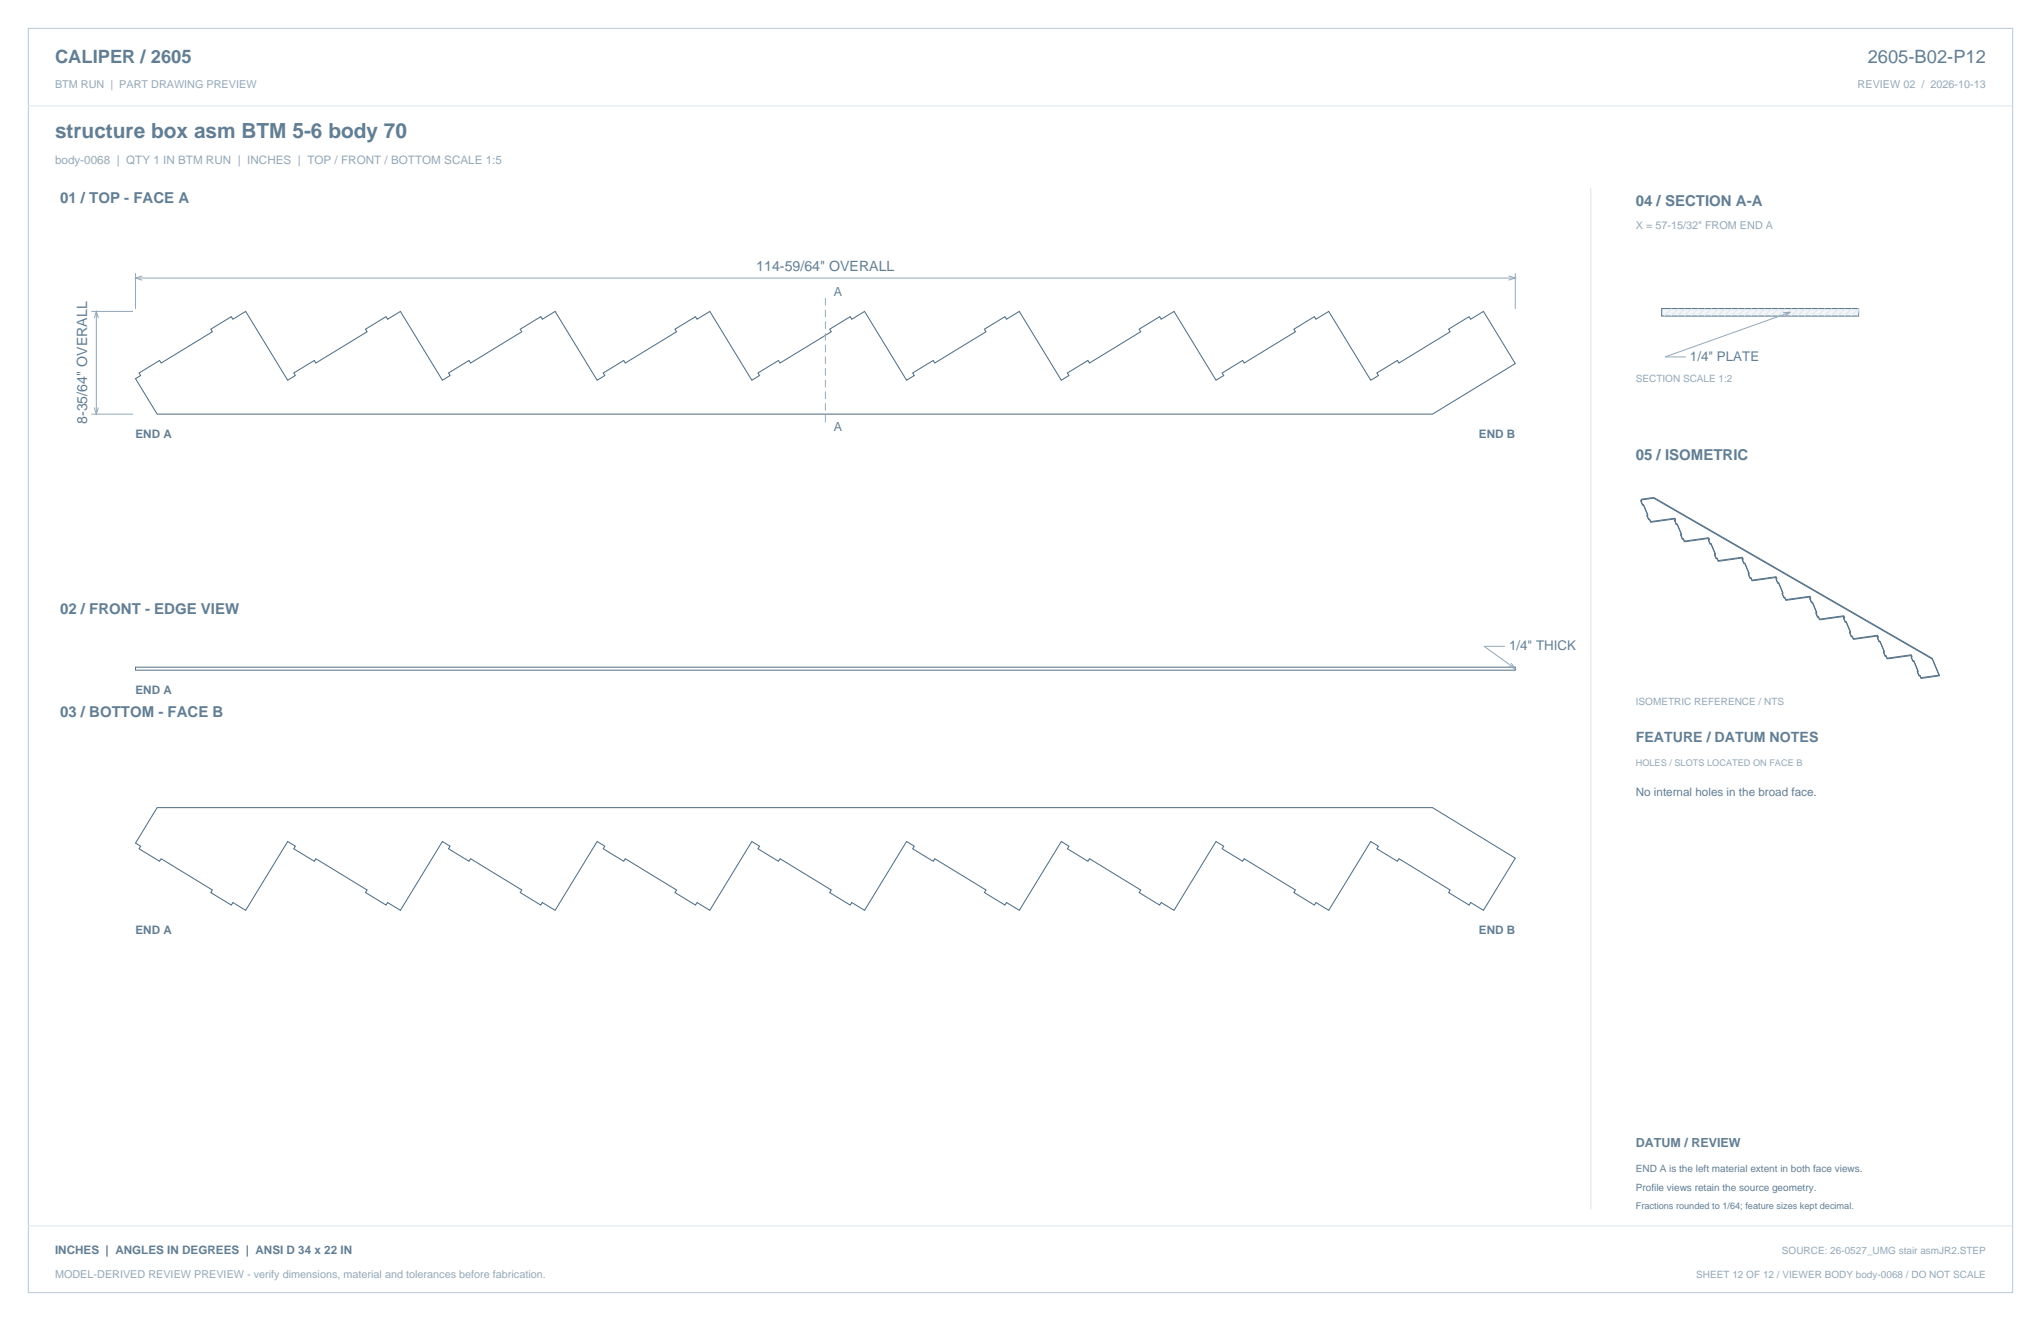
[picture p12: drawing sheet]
<svg xmlns="http://www.w3.org/2000/svg" width="864mm" height="559mm" viewBox="0 0 864 559" stroke-linecap="round" stroke-linejoin="round" font-family="sans-serif">
<path d="M12 12h839.6v534.8h-839.6z" fill="none" stroke="#b8cad8" stroke-width=".42"/>
<path d="M12 44.8h839.6M673.1 79.4v432.1" fill="none" stroke="#dbe5ed" stroke-width=".42"/>
<path d="M58.8 157.8l8.7-5.3 .7 1.1 21.7-13.3-.7-1 8.7-5.3 .6 1 5.5-3.3 17.7 29.1 3.3-1.9-.7-1.1 8.7-5.3 .6 1.1 21.7-13.3-.6-1 8.6-5.3 .7 1 5.4-3.3 17.8 29.1 3.2-1.9-.6-1.1 8.7-5.3 .6 1.1 21.7-13.3-.7-1 8.7-5.3 .7 1 5.4-3.3 17.8 29.1 3.2-1.9-.7-1.1 8.7-5.3 .7 1.1 21.7-13.3-.7-1 8.7-5.3 .6 1 5.5-3.3 17.7 29.1 3.3-1.9-.7-1.1 8.7-5.3 .6 1.1 21.7-13.3-.6-1 8.6-5.3 .7 1 5.4-3.3 17.8 29.1 3.2-1.9-.6-1.1 8.7-5.3 .6 1.1 21.7-13.3-.7-1 8.7-5.3 .7 1 5.4-3.3 17.8 29.1 3.2-1.9-.7-1.1 8.7-5.3 .7 1.1 21.7-13.3-.7-1 8.7-5.3 .6 1 5.5-3.3 17.7 29.1 3.3-1.9-.7-1.1 8.7-5.3 .7 1.1 21.6-13.3-.6-1 8.6-5.3 .7 1 5.4-3.3 17.8 29.1 3.2-1.9-.6-1.1 8.7-5.3 .6 1.1 21.7-13.3-.7-1 8.7-5.3 .7 1 5.4-3.3 13.5 22.1-35.1 21.4h-539.6l-9.2-15 2.2-1.3zM66.5 341.6h539.6l35.1 21.4-13.5 22.1-5.4-3.3-.7 1.1-8.7-5.3 .7-1.1-21.7-13.3-.6 1.1-8.7-5.3 .6-1-3.2-2-17.8 29.1-5.4-3.3-.7 1.1-8.6-5.3 .6-1.1-21.6-13.3-.7 1.1-8.7-5.3 .7-1-3.3-2-17.7 29.1-5.5-3.3-.6 1.1-8.7-5.3 .7-1.1-21.7-13.3-.7 1.1-8.7-5.3 .7-1-3.2-2-17.8 29.1-5.4-3.3-.7 1.1-8.7-5.3 .7-1.1-21.7-13.3-.6 1.1-8.7-5.3 .6-1-3.2-2-17.8 29.1-5.4-3.3-.7 1.1-8.6-5.3 .6-1.1-21.7-13.3-.6 1.1-8.7-5.3 .7-1-3.3-2-17.7 29.1-5.5-3.3-.6 1.1-8.7-5.3 .7-1.1-21.7-13.3-.7 1.1-8.7-5.3 .7-1-3.2-2-17.8 29.1-5.4-3.3-.7 1.1-8.7-5.3 .7-1.1-21.7-13.3-.6 1.1-8.7-5.3 .6-1-3.2-2-17.8 29.1-5.4-3.3-.7 1.1-8.6-5.3 .6-1.1-21.7-13.3-.6 1.1-8.7-5.3 .7-1-3.3-2-17.7 29.1-5.5-3.3-.6 1.1-8.7-5.3 .7-1.1-21.7-13.3-.7 1.1-8.7-5.3 .7-1-2.2-1.4z" fill="none" stroke="#536f85" stroke-width=".44"/>
<path d="M57.3 115.5v15.2M57.3 117.6h583.9M60.2 116.7l-2.9 .9 2.9 .9M638.3 116.7l2.9 .9-2.9 .9M641.2 115.5v15.2M38.6 131.7h17.7M39.9 134.6l.9-2.9 .8 2.9M40.8 131.7v43.5M38.6 175.2h17.7M39.9 172.4l.9 2.8 .8-2.8M636.8 273.4h-8.9l13.3 9.5M639.4 280.5l1.8 2.4-2.8-1" fill="none" stroke="#93a8b9" stroke-width=".42"/>
<path d="M349.2 126.1v54.4" fill="none" stroke="#93a8b9" stroke-width=".42" stroke-dasharray="3.2 1.8" stroke-linecap="butt"/>
<path d="M57.3 282.2h583.9v1.3h-583.9z" fill="none" stroke="#536f85" stroke-width=".42"/>
<path d="M703.1 130.5h83.3v3.2h-83.3z" fill-rule="evenodd" fill="#f2f6f9" stroke="#536f85" stroke-width=".42"/>
<g fill="none" stroke="#dbe5ed" stroke-width=".42">
<path d="M707.3 130.5l-3.1 3.2M710.2 130.5l-3.2 3.2M713 130.5l-3.2 3.2M715.8 130.5l-3.2 3.2M718.6 130.5l-3.1 3.2M721.4 130.5l-3.1 3.2M724.3 130.5l-3.2 3.2M727.1 130.5l-3.2 3.2M729.9 130.5l-3.2 3.2M732.7 130.5l-3.1 3.2M735.6 130.5l-3.2 3.2M738.4 130.5l-3.2 3.2"/>
<path d="M741.2 130.5l-3.2 3.2M744 130.5l-3.1 3.2M746.8 130.5l-3.1 3.2M749.7 130.5l-3.2 3.2M752.5 130.5l-3.2 3.2M755.3 130.5l-3.2 3.2M758.1 130.5l-3.1 3.2M761 130.5l-3.2 3.2M763.8 130.5l-3.2 3.2M766.6 130.5l-3.2 3.2M769.4 130.5l-3.1 3.2M772.2 130.5l-3.1 3.2"/>
<path d="M775.1 130.5l-3.2 3.2M777.9 130.5l-3.2 3.2M780.7 130.5l-3.2 3.2M783.5 130.5l-3.1 3.2M786.4 130.5l-3.2 3.2M786.4 130.5l-.4 3.2M12 518.6h839.6"/>
</g>
<path d="M754.5 132.2l2.9-.1-2.3 1.8M757.4 132.1l-52.9 18.9h8.8" fill="none" stroke="#93a8b9" stroke-width=".42"/>
<g fill="none" stroke="#536f85" stroke-width=".42">
<path d="M694.3 211.7l.7 1.7M694.3 212l.7 1.7M694.3 211.7v.3M694.5 211.2l.1 .4M694.5 211.5l.1 .4M694.5 211.2v.3M694.6 211.9l-.3 .1M694.6 211.6v.3M694.6 211.6l-.3 .1M695 213.4v.3M695.4 213.4h-.4M695.4 213.4l1.8 4.4"/>
<path d="M695.4 213.7h-.4M695.4 213.7l1.8 4.4M695.4 213.4v.3M696.8 217.8v.3M696.8 217.8l.8 1.8M696.8 218.1l.8 1.8M697.2 218.1h-.4M697.2 217.8h-.4M697.2 217.8v.3M697.6 219.6v.3M698 219.5l.4 1.1M698 219.9h-.4"/>
<path d="M698 219.5l-.4 .1M698 219.9l.4 1.1M698 219.5v.4M699.7 210.8l117.9 68M699.7 210.4l117.9 68.1M699.7 210.4l-5.2 .8M699.7 210.4v.4M699.7 210.8l-5.2 .7M708.6 219.9v.3M708.6 219.9l.7 1.8M708.7 219.2l-10.3 1.4M708.7 219.2v.3"/>
<path d="M708.7 219.2l.2 .7M708.7 219.5l-10.3 1.5M708.7 219.5l.2 .7M708.9 219.9h-.3M708.9 219.9v.3M698.4 220.6v.4M708.6 220.2l.7 1.8M708.9 220.2h-.3M709.3 221.7v.3M709.7 221.9l1.8 4.4M709.7 221.6l1.8 4.4M709.7 221.6v.3"/>
<path d="M709.7 221.9l-.4 .1M709.7 221.6l-.4 .1M711.1 226.1v.3M711.1 226.1l.8 1.7M711.1 226.4l.8 1.8M711.5 226.3l-.4 .1M711.5 226v.3M711.5 226l-.4 .1M711.9 227.8v.4M712.3 228.1l-.4 .1M712.3 227.8v.3M712.3 227.8l.4 1.1"/>
<path d="M712.3 228.1l.4 1.1M712.3 227.8h-.4M712.7 228.9v.3M722.9 228.5l.7 1.8M722.9 228.2l.7 1.7M722.9 228.2v.3M723 227.5l-10.3 1.4M723 227.5l.2 .6M723 227.5v.3M723 227.8l.2 .6M723 227.8l-10.3 1.4M723.2 228.1v.3"/>
<path d="M723.2 228.1l-.3 .1M723.2 228.4l-.3 .1M723.6 229.9v.4M724 229.9v.3M724 229.9l1.8 4.4M724 230.2l1.8 4.4M724 230.2l-.4 .1M724 229.9h-.4M725.4 234.3v.4M725.4 234.7l.8 1.7M725.4 234.3l.8 1.8M725.8 234.6l-.4 .1"/>
<path d="M725.8 234.3h-.4M725.8 234.3v.3M726.2 236.1v.3M726.6 236l.4 1.1M726.6 236.4l.4 1.1M726.6 236l-.4 .1M726.6 236v.4M726.6 236.4h-.4M727 237.1v.4M737.2 236.7l.7 1.8M737.2 236.4l.7 1.8M737.2 236.4v.3"/>
<path d="M737.3 236l-10.3 1.5M737.3 235.7v.3M737.3 236l.2 .7M737.3 235.7l-10.3 1.4M737.3 235.7l.2 .7M737.5 236.4h-.3M737.5 236.4v.3M737.5 236.7h-.3M737.9 238.2v.3M738.3 238.5h-.4M738.3 238.1l1.8 4.4M738.3 238.5l1.8 4.4"/>
<path d="M738.3 238.1l-.4 .1M738.3 238.1v.4M739.7 242.9l.8 1.8M739.7 242.6l.8 1.7M739.7 242.6v.3M740.1 242.9h-.4M740.1 242.5v.4M740.1 242.5l-.4 .1M740.5 244.3v.4M740.9 244.3v.3M740.9 244.3l.4 1.1M740.9 244.6l.4 1.1"/>
<path d="M740.9 244.3h-.4M740.9 244.6l-.4 .1M741.3 245.4v.3M751.5 244.7v.3M751.5 245l.7 1.8M751.5 244.7l.7 1.7M751.6 244.3l.2 .6M751.6 244l-10.3 1.4M751.6 244l.2 .6M751.6 244.3l-10.3 1.4M751.6 244v.3M751.8 244.6l-.3 .1"/>
<path d="M751.8 244.6v.3M751.8 244.9l-.3 .1M752.2 246.4v.4M752.6 246.4h-.4M752.6 246.4l1.8 4.4M752.6 246.7l1.8 4.4M752.6 246.4v.3M752.6 246.7l-.4 .1M754 251.2l.8 1.7M754 250.8v.4M754 250.8l.8 1.8M754.4 251.1l-.4 .1"/>
<path d="M754.4 250.8h-.4M754.4 250.8v.3M754.8 252.6v.3M755.2 252.5v.4M755.2 252.9h-.4M755.2 252.9l.4 1.1M755.2 252.5l-.4 .1M755.2 252.5l.4 1.1M755.6 253.6v.4M765.7 252.9l.8 1.8M765.7 253.3l.8 1.7M765.7 252.9v.4"/>
<path d="M765.9 252.2l.2 .7M765.9 252.2l-10.3 1.4M765.9 252.5l.2 .7M765.9 252.2v.3M765.9 252.5l-10.3 1.5M766.1 252.9h-.4M766.1 253.2l-.4 .1M766.1 252.9v.3M766.5 254.7v.3M766.9 254.6l1.8 4.4M766.9 255l1.8 4.4M766.9 254.6l-.4 .1"/>
<path d="M766.9 254.6v.4M766.9 255h-.4M768.3 259.1l.8 1.8M768.3 259.4l.8 1.8M768.3 259.1v.3M768.7 259.4h-.4M768.7 259l-.4 .1M768.7 259v.4M769.1 260.9v.3M769.5 260.8l-.4 .1M769.5 260.8l.4 1.1M769.5 260.8v.3"/>
<path d="M769.5 261.1l-.4 .1M769.5 261.1l.4 1.1M769.9 261.9v.3M780 261.5l.8 1.8M780 261.2l.8 1.7M780 261.2v.3M780.1 260.5l-10.2 1.4M780.1 260.8l-10.2 1.4M780.1 260.5l.3 .6M780.1 260.8l.3 .7M780.1 260.5v.3M780.4 261.1v.4"/>
<path d="M780.4 261.1l-.4 .1M780.4 261.5h-.4M780.8 262.9v.4M781.2 263.2l-.4 .1M781.2 262.9v.3M781.2 262.9l1.8 4.4M781.2 262.9h-.4M781.2 263.2l1.8 4.4M782.6 267.3l.8 1.8M782.6 267.3v.4M782.6 267.7l.8 1.7M783 267.3h-.4"/>
<path d="M783 267.3v.3M783 267.6l-.4 .1M783.4 269.1v.3M783.7 269.1v.3M783.7 269.1l.5 1.1M783.7 269.4l.5 1.1M783.7 269.1h-.3M783.7 269.4h-.3M784.2 270.2v.3M794.3 269.4l.8 1.8M794.3 269.8l.8 1.7M794.3 269.4v.4"/>
<path d="M794.4 269l.3 .7M794.4 268.7l.3 .7M794.4 268.7v.3M794.4 269l-10.2 1.5M794.4 268.7l-10.2 1.5M794.7 269.4h-.4M794.7 269.4v.3M794.7 269.7l-.4 .1M795.1 271.2v.3M795.5 271.5h-.4M795.5 271.5l1.8 4.4M795.5 271.1v.4"/>
<path d="M795.5 271.1l1.8 4.5M795.5 271.1l-.4 .1M796.9 275.6l.8 1.8M796.9 275.9l.8 1.8M796.9 275.6v.3M797.3 275.6v.3M797.3 275.6h-.4M797.3 275.9h-.4M797.7 277.4v.3M798 277.6l.5 1.1M798 277.3v.3M798 277.6l-.3 .1"/>
<path d="M798 277.3l.5 1.1M798 277.3l-.3 .1M798.5 278.4v.3M808.6 277.7v.3M808.6 277.7l.8 1.8M808.6 278l.8 1.8M808.7 277.3l-10.2 1.4M808.7 277l-10.2 1.4M808.7 277.3l.3 .7M808.7 277l.3 .6M808.7 277v.3M809 278h-.4"/>
<path d="M809 277.6v.4M809 277.6l-.4 .1M809.4 279.5v.3M809.8 279.7l-.4 .1M809.8 279.4l-.4 .1M809.8 279.4v.3M809.8 279.4l1.8 4.4M809.8 279.7l1.8 4.4M817.6 278.8l3 7.1M817.6 278.5l3 7.1M817.6 278.5v.3M811.2 283.9v.3"/>
<path d="M811.2 283.9l.8 1.7M811.2 284.2l.8 1.7M811.6 283.8l-.4 .1M811.6 284.1l-.4 .1M811.6 283.8v.3M812 285.6v.3M812.3 285.6h-.3M812.3 285.9l.5 1.1M812.3 285.6v.3M812.3 285.9h-.3M812.3 285.6l.5 1.1M812.8 286.7v.3"/>
<path d="M820.6 285.6l-7.8 1.1M820.6 285.6v.3M820.6 285.9l-7.8 1.1"/>
</g>
<text font-size="8.8" fill="#617e94" x="23.3" y="58.2">structure box asm BTM 5-6 body 70</text>
<g font-size="7.8" fill="#617e94">
<text x="23.3" y="26.8">CALIPER / 2605</text>
<text x="790.3" y="26.8">2605-B02-P12</text>
</g>
<g font-size="6.3" fill="#617e94">
<text x="25.4" y="86.1">01 / TOP - FACE A</text>
<text x="692.1" y="87.1">04 / SECTION A-A</text>
<text x="692.1" y="194.4">05 / ISOMETRIC</text>
<text x="25.4" y="259.6">02 / FRONT - EDGE VIEW</text>
<text x="25.4" y="303.4">03 / BOTTOM - FACE B</text>
</g>
<g font-size="6" fill="#617e94">
<text x="320" y="114.8">114-59/64&quot; OVERALL</text>
<text x="36.9" y="179.4" transform="rotate(-90 36.9 179.4)">8-35/64&quot; OVERALL</text>
<text x="692.1" y="314">FEATURE / DATUM NOTES</text>
</g>
<g font-size="5.6" fill="#617e94">
<text x="715.1" y="152.8">1/4&quot; PLATE</text>
<text x="638.5" y="275.2">1/4&quot; THICK</text>
</g>
<g font-size="5.3" fill="#617e94">
<text x="352.8" y="125">A</text>
<text x="352.8" y="182.2">A</text>
<text x="692.1" y="485.1">DATUM / REVIEW</text>
</g>
<text font-size="4.9" fill="#93a8b9" x="23.3" y="69.5">body-0068 | QTY 1 IN BTM RUN | INCHES | TOP / FRONT / BOTTOM SCALE 1:5</text>
<g font-size="4.9" fill="#617e94">
<text x="57.3" y="185.4">END A</text>
<text x="625.8" y="185.4">END B</text>
<text x="57.3" y="293.4">END A</text>
<text x="692.1" y="336.9">No internal holes in the broad face.</text>
<text x="57.3" y="395">END A</text>
<text x="625.8" y="395">END B</text>
<text x="23.3" y="530.6">INCHES | ANGLES IN DEGREES | ANSI D 34 x 22 IN</text>
</g>
<g font-size="4.6" fill="#93a8b9">
<text x="23.3" y="37">BTM RUN | PART DRAWING PREVIEW</text>
<text x="786" y="37">REVIEW 02 / 2026-10-13</text>
<text x="692.1" y="97">X = 57-15/32&quot; FROM END A</text>
<text x="23.3" y="540.5">MODEL-DERIVED REVIEW PREVIEW - verify dimensions, material and tolerances before fabrication.</text>
</g>
<g font-size="4.2" fill="#93a8b9">
<text x="692.1" y="161.6">SECTION SCALE 1:2</text>
<text x="692.1" y="298.1">ISOMETRIC REFERENCE / NTS</text>
<text x="754" y="530.6">SOURCE: 26-0527_UMG stair asmJR2.STEP</text>
<text x="717.7" y="540.5">SHEET 12 OF 12 / VIEWER BODY body-0068 / DO NOT SCALE</text>
</g>
<g font-size="4.2" fill="#617e94">
<text x="692.1" y="495.7">END A is the left material extent in both face views.</text>
<text x="692.1" y="503.8">Profile views retain the source geometry.</text>
</g>
<text font-size="3.9" fill="#93a8b9" x="692.1" y="323.8">HOLES / SLOTS LOCATED ON FACE B</text>
<text font-size="3.9" fill="#617e94" x="692.1" y="511.5">Fractions rounded to 1/64; feature sizes kept decimal.</text>
</svg>
